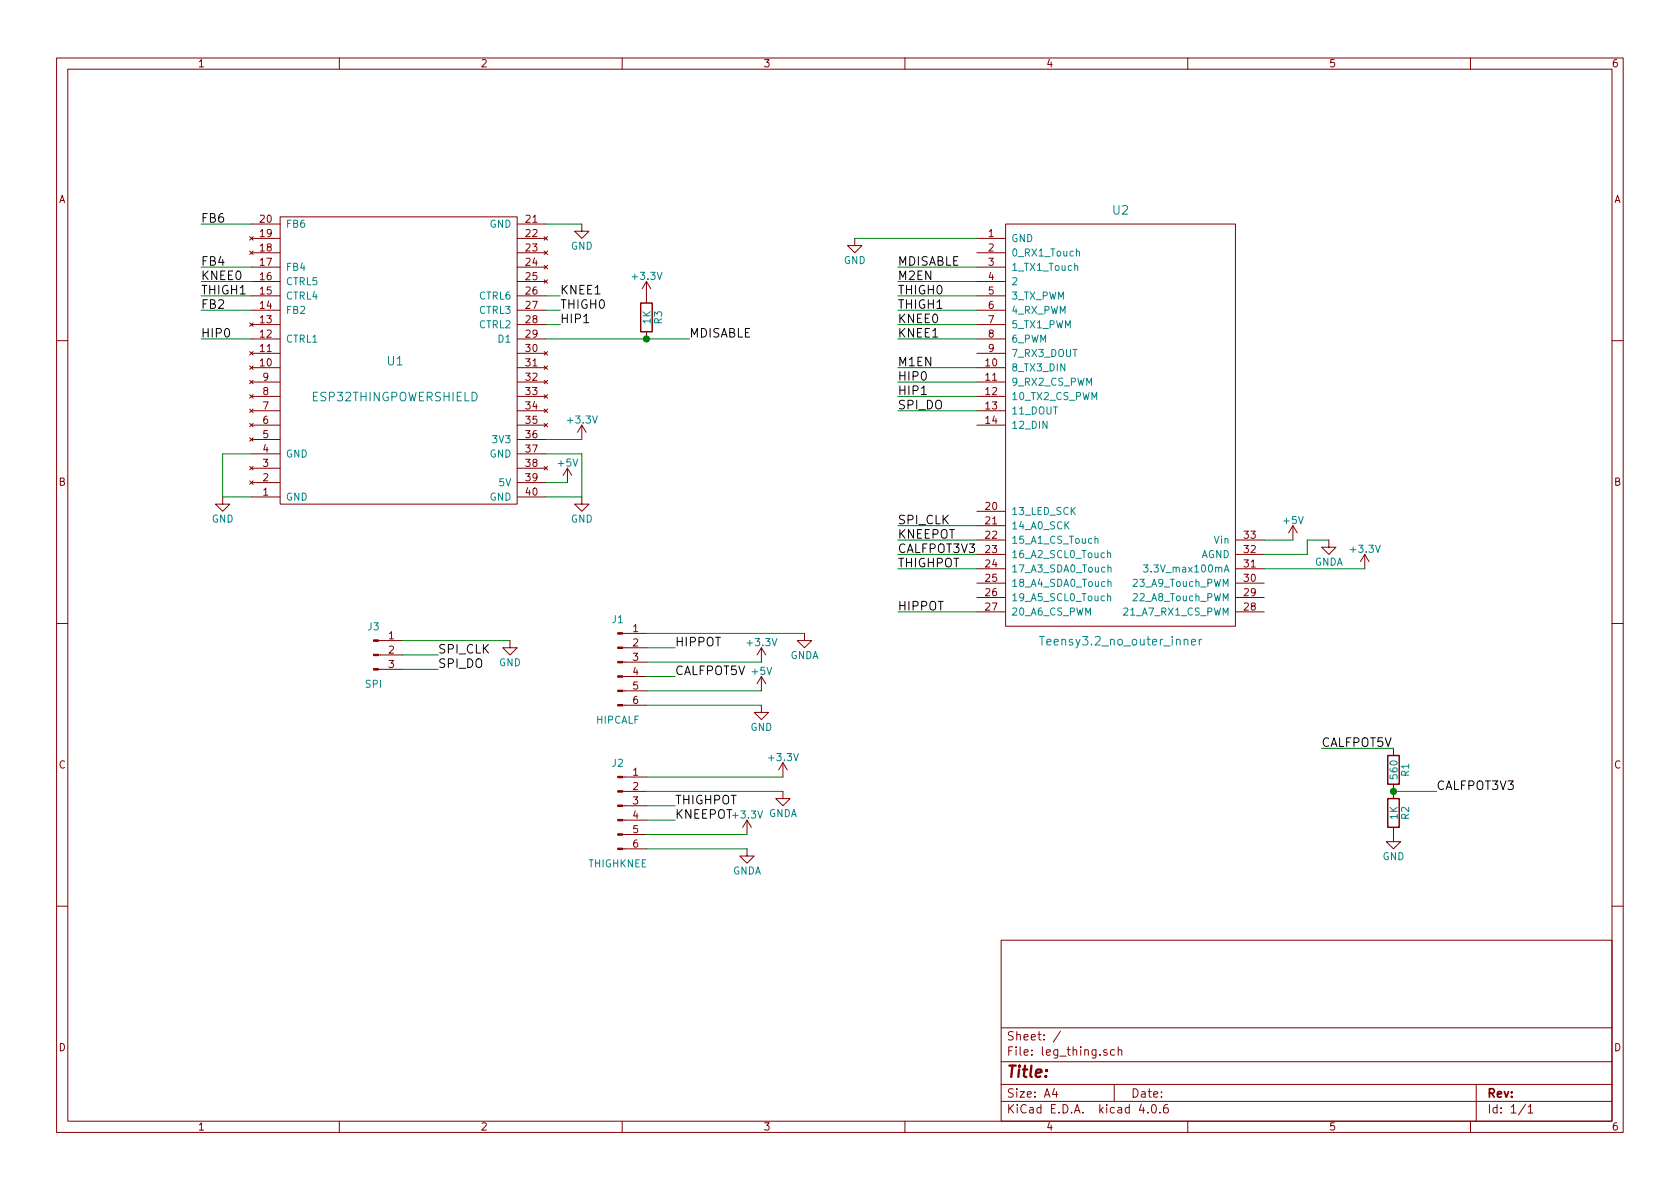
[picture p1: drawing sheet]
EESchema Schematic File Version 2
LIBS:power
LIBS:device
LIBS:transistors
LIBS:conn
LIBS:linear
LIBS:regul
LIBS:74xx
LIBS:cmos4000
LIBS:adc-dac
LIBS:memory
LIBS:xilinx
LIBS:microcontrollers
LIBS:dsp
LIBS:microchip
LIBS:analog_switches
LIBS:motorola
LIBS:texas
LIBS:intel
LIBS:audio
LIBS:interface
LIBS:digital-audio
LIBS:philips
LIBS:display
LIBS:cypress
LIBS:siliconi
LIBS:opto
LIBS:atmel
LIBS:contrib
LIBS:valves
LIBS:leg_thing
LIBS:teensy
LIBS:leg_thing-cache
EELAYER 25 0
EELAYER END
$Descr A4 11693 8268
encoding utf-8
Sheet 1 1
Title ""
Date ""
Rev ""
Comp ""
Comment1 ""
Comment2 ""
Comment3 ""
Comment4 ""
$EndDescr
$Comp
L GND #PWR01
U 1 1
P 4050 1550
F 0 "#PWR01" H 4050 1300 50  0001 C CNN
F 1 "GND" H 4050 1400 50  0000 C CNN
F 2 "" H 4050 1550 50  0001 C CNN
F 3 "" H 4050 1550 50  0001 C CNN
	1    4050 1550
	1    0    0    -1  
$EndComp
$Comp
L GND #PWR02
U 1 1
P 1550 3450
F 0 "#PWR02" H 1550 3200 50  0001 C CNN
F 1 "GND" H 1550 3300 50  0000 C CNN
F 2 "" H 1550 3450 50  0001 C CNN
F 3 "" H 1550 3450 50  0001 C CNN
	1    1550 3450
	1    0    0    -1  
$EndComp
$Comp
L +5V #PWR03
U 1 1
P 3950 3350
F 0 "#PWR03" H 3950 3200 50  0001 C CNN
F 1 "+5V" H 3950 3490 50  0000 C CNN
F 2 "" H 3950 3350 50  0001 C CNN
F 3 "" H 3950 3350 50  0001 C CNN
	1    3950 3350
	1    0    0    -1  
$EndComp
$Comp
L +3.3V #PWR04
U 1 1
P 4050 3050
F 0 "#PWR04" H 4050 2900 50  0001 C CNN
F 1 "+3.3V" H 4050 3190 50  0000 C CNN
F 2 "" H 4050 3050 50  0001 C CNN
F 3 "" H 4050 3050 50  0001 C CNN
	1    4050 3050
	1    0    0    -1  
$EndComp
$Comp
L ESP32THINGPOWERSHIELD U1
U 1 1
P 2750 2500
F 0 "U1" H 2750 2500 60  0000 C CNN
F 1 "ESP32THINGPOWERSHIELD" H 2750 2250 60  0000 C CNN
F 2 "leg_thing:ESP32THINGPOWERSHIELD" H 2750 2600 60  0001 C CNN
F 3 "" H 2750 2600 60  0001 C CNN
	1    2750 2500
	1    0    0    -1  
$EndComp
$Comp
L Teensy3.2_no_outer_inner U2
U 1 1
P 7800 2950
F 0 "U2" H 7800 4450 60  0000 C CNN
F 1 "Teensy3.2_no_outer_inner" H 7800 1450 60  0000 C CNN
F 2 "teensy:Teensy30_31_32_LC_NO_INNER_OUTER" H 7800 2150 60  0001 C CNN
F 3 "" H 7800 2150 60  0000 C CNN
	1    7800 2950
	1    0    0    -1  
$EndComp
$Comp
L GND #PWR05
U 1 1
P 4050 3450
F 0 "#PWR05" H 4050 3200 50  0001 C CNN
F 1 "GND" H 4050 3300 50  0000 C CNN
F 2 "" H 4050 3450 50  0001 C CNN
F 3 "" H 4050 3450 50  0001 C CNN
	1    4050 3450
	1    0    0    -1  
$EndComp
Wire Wire Line
	3800 1550 4050 1550
Wire Wire Line
	3800 3450 4050 3450
Wire Wire Line
	3800 3150 4050 3150
Wire Wire Line
	4050 3150 4050 3450
Wire Wire Line
	1750 3450 1550 3450
Wire Wire Line
	1750 3150 1550 3150
Wire Wire Line
	1550 3150 1550 3450
Wire Wire Line
	3800 3350 3950 3350
Wire Wire Line
	3800 3050 4050 3050
Wire Wire Line
	3800 2350 4800 2350
Wire Wire Line
	3800 2250 3900 2250
Wire Wire Line
	3800 2150 3900 2150
Wire Wire Line
	3800 2050 3900 2050
Wire Wire Line
	1750 1950 1400 1950
Wire Wire Line
	1750 2050 1400 2050
Wire Wire Line
	1750 2150 1400 2150
Wire Wire Line
	1750 1850 1400 1850
Wire Wire Line
	1750 1550 1400 1550
Wire Wire Line
	1750 2350 1400 2350
Text Label 1400 2350 0    60   ~ 0
HIP0
Text Label 1400 2150 0    60   ~ 0
FB2
Text Label 1400 2050 0    60   ~ 0
THIGH1
Text Label 1400 1950 0    60   ~ 0
KNEE0
Text Label 1400 1850 0    60   ~ 0
FB4
Text Label 1400 1550 0    60   ~ 0
FB6
Text Label 3900 2050 0    60   ~ 0
KNEE1
Text Label 3900 2150 0    60   ~ 0
THIGH0
Text Label 3900 2250 0    60   ~ 0
HIP1
Text Label 4800 2350 0    60   ~ 0
MDISABLE
$Comp
L GND #PWR06
U 1 1
P 5950 1650
F 0 "#PWR06" H 5950 1400 50  0001 C CNN
F 1 "GND" H 5950 1500 50  0000 C CNN
F 2 "" H 5950 1650 50  0001 C CNN
F 3 "" H 5950 1650 50  0001 C CNN
	1    5950 1650
	1    0    0    -1  
$EndComp
Wire Wire Line
	6800 1650 5950 1650
$Comp
L +5V #PWR07
U 1 1
P 9000 3750
F 0 "#PWR07" H 9000 3600 50  0001 C CNN
F 1 "+5V" H 9000 3890 50  0000 C CNN
F 2 "" H 9000 3750 50  0001 C CNN
F 3 "" H 9000 3750 50  0001 C CNN
	1    9000 3750
	1    0    0    -1  
$EndComp
$Comp
L +3.3V #PWR08
U 1 1
P 9500 3950
F 0 "#PWR08" H 9500 3800 50  0001 C CNN
F 1 "+3.3V" H 9500 4090 50  0000 C CNN
F 2 "" H 9500 3950 50  0001 C CNN
F 3 "" H 9500 3950 50  0001 C CNN
	1    9500 3950
	1    0    0    -1  
$EndComp
Wire Wire Line
	8800 3750 9000 3750
Wire Wire Line
	8800 3950 9500 3950
$Comp
L GNDA #PWR09
U 1 1
P 9250 3750
F 0 "#PWR09" H 9250 3500 50  0001 C CNN
F 1 "GNDA" H 9250 3600 50  0000 C CNN
F 2 "" H 9250 3750 50  0001 C CNN
F 3 "" H 9250 3750 50  0001 C CNN
	1    9250 3750
	1    0    0    -1  
$EndComp
Wire Wire Line
	8800 3850 9100 3850
Wire Wire Line
	9100 3850 9100 3750
Wire Wire Line
	9100 3750 9250 3750
Wire Wire Line
	6800 1850 6250 1850
Text Label 6250 1850 0    60   ~ 0
MDISABLE
Wire Wire Line
	6800 1950 6250 1950
Text Label 6250 1950 0    60   ~ 0
M2EN
Wire Wire Line
	6800 2050 6250 2050
Text Label 6250 2050 0    60   ~ 0
THIGH0
Wire Wire Line
	6800 2150 6250 2150
Text Label 6250 2150 0    60   ~ 0
THIGH1
Wire Wire Line
	6800 2250 6250 2250
Wire Wire Line
	6800 2350 6250 2350
Text Label 6250 2250 0    60   ~ 0
KNEE0
Text Label 6250 2350 0    60   ~ 0
KNEE1
Wire Wire Line
	6800 2550 6250 2550
Text Label 6250 2550 0    60   ~ 0
M1EN
Wire Wire Line
	6800 2650 6250 2650
Text Label 6250 2650 0    60   ~ 0
HIP0
Wire Wire Line
	6800 2750 6250 2750
Text Label 6250 2750 0    60   ~ 0
HIP1
Wire Wire Line
	6800 3750 6250 3750
Wire Wire Line
	6800 3850 6250 3850
Wire Wire Line
	6800 3950 6250 3950
Text Label 6250 3750 0    60   ~ 0
KNEEPOT
Text Label 6250 3850 0    60   ~ 0
CALFPOT3V3
Text Label 6250 3950 0    60   ~ 0
THIGHPOT
Wire Wire Line
	6800 4250 6250 4250
Text Label 6250 4250 0    60   ~ 0
HIPPOT
$Comp
L R R1
U 1 1
P 9700 5350
F 0 "R1" V 9780 5350 50  0000 C CNN
F 1 "560" V 9700 5350 50  0000 C CNN
F 2 "Resistors_THT:R_Axial_DIN0207_L6.3mm_D2.5mm_P10.16mm_Horizontal" V 9630 5350 50  0001 C CNN
F 3 "" H 9700 5350 50  0001 C CNN
	1    9700 5350
	1    0    0    -1  
$EndComp
$Comp
L R R2
U 1 1
P 9700 5650
F 0 "R2" V 9780 5650 50  0000 C CNN
F 1 "1K" V 9700 5650 50  0000 C CNN
F 2 "Resistors_THT:R_Axial_DIN0207_L6.3mm_D2.5mm_P10.16mm_Horizontal" V 9630 5650 50  0001 C CNN
F 3 "" H 9700 5650 50  0001 C CNN
	1    9700 5650
	1    0    0    -1  
$EndComp
Connection ~ 9700 5500
Wire Wire Line
	9700 5500 10000 5500
Wire Wire Line
	9700 5200 9200 5200
Text Label 10000 5500 0    60   ~ 0
CALFPOT3V3
Text Label 9200 5200 0    60   ~ 0
CALFPOT5V
$Comp
L GND #PWR010
U 1 1
P 9700 5800
F 0 "#PWR010" H 9700 5550 50  0001 C CNN
F 1 "GND" H 9700 5650 50  0000 C CNN
F 2 "" H 9700 5800 50  0001 C CNN
F 3 "" H 9700 5800 50  0001 C CNN
	1    9700 5800
	1    0    0    -1  
$EndComp
$Comp
L Conn_01x06_Male J1
U 1 1
P 4300 4600
F 0 "J1" H 4300 4900 50  0000 C CNN
F 1 "HIPCALF" H 4300 4200 50  0000 C CNN
F 2 "leg_thing:MOLEX6PIN" H 4300 4600 50  0001 C CNN
F 3 "" H 4300 4600 50  0001 C CNN
	1    4300 4600
	1    0    0    -1  
$EndComp
$Comp
L Conn_01x06_Male J2
U 1 1
P 4300 5600
F 0 "J2" H 4300 5900 50  0000 C CNN
F 1 "THIGHKNEE" H 4300 5200 50  0000 C CNN
F 2 "leg_thing:MOLEX6PIN" H 4300 5600 50  0001 C CNN
F 3 "" H 4300 5600 50  0001 C CNN
	1    4300 5600
	1    0    0    -1  
$EndComp
Wire Wire Line
	4500 4400 5600 4400
Wire Wire Line
	4500 4500 4700 4500
Wire Wire Line
	4500 4600 5300 4600
Wire Wire Line
	4500 4700 4700 4700
Wire Wire Line
	4500 4800 5300 4800
Wire Wire Line
	4500 4900 5300 4900
Wire Wire Line
	4500 5400 5450 5400
Wire Wire Line
	4500 5500 5450 5500
Wire Wire Line
	4500 5600 4700 5600
Wire Wire Line
	4500 5700 4700 5700
Wire Wire Line
	4500 5800 5200 5800
Wire Wire Line
	4500 5900 5200 5900
Text Label 4700 4500 0    60   ~ 0
HIPPOT
Text Label 4700 4700 0    60   ~ 0
CALFPOT5V
$Comp
L +5V #PWR011
U 1 1
P 5300 4800
F 0 "#PWR011" H 5300 4650 50  0001 C CNN
F 1 "+5V" H 5300 4940 50  0000 C CNN
F 2 "" H 5300 4800 50  0001 C CNN
F 3 "" H 5300 4800 50  0001 C CNN
	1    5300 4800
	1    0    0    -1  
$EndComp
$Comp
L +3.3V #PWR012
U 1 1
P 5300 4600
F 0 "#PWR012" H 5300 4450 50  0001 C CNN
F 1 "+3.3V" H 5300 4740 50  0000 C CNN
F 2 "" H 5300 4600 50  0001 C CNN
F 3 "" H 5300 4600 50  0001 C CNN
	1    5300 4600
	1    0    0    -1  
$EndComp
$Comp
L GNDA #PWR013
U 1 1
P 5600 4400
F 0 "#PWR013" H 5600 4150 50  0001 C CNN
F 1 "GNDA" H 5600 4250 50  0000 C CNN
F 2 "" H 5600 4400 50  0001 C CNN
F 3 "" H 5600 4400 50  0001 C CNN
	1    5600 4400
	1    0    0    -1  
$EndComp
$Comp
L GND #PWR014
U 1 1
P 5300 4900
F 0 "#PWR014" H 5300 4650 50  0001 C CNN
F 1 "GND" H 5300 4750 50  0000 C CNN
F 2 "" H 5300 4900 50  0001 C CNN
F 3 "" H 5300 4900 50  0001 C CNN
	1    5300 4900
	1    0    0    -1  
$EndComp
Text Label 4700 5600 0    60   ~ 0
THIGHPOT
Text Label 4700 5700 0    60   ~ 0
KNEEPOT
$Comp
L +3.3V #PWR015
U 1 1
P 5200 5800
F 0 "#PWR015" H 5200 5650 50  0001 C CNN
F 1 "+3.3V" H 5200 5940 50  0000 C CNN
F 2 "" H 5200 5800 50  0001 C CNN
F 3 "" H 5200 5800 50  0001 C CNN
	1    5200 5800
	1    0    0    -1  
$EndComp
$Comp
L GNDA #PWR016
U 1 1
P 5200 5900
F 0 "#PWR016" H 5200 5650 50  0001 C CNN
F 1 "GNDA" H 5200 5750 50  0000 C CNN
F 2 "" H 5200 5900 50  0001 C CNN
F 3 "" H 5200 5900 50  0001 C CNN
	1    5200 5900
	1    0    0    -1  
$EndComp
$Comp
L GNDA #PWR017
U 1 1
P 5450 5500
F 0 "#PWR017" H 5450 5250 50  0001 C CNN
F 1 "GNDA" H 5450 5350 50  0000 C CNN
F 2 "" H 5450 5500 50  0001 C CNN
F 3 "" H 5450 5500 50  0001 C CNN
	1    5450 5500
	1    0    0    -1  
$EndComp
$Comp
L +3.3V #PWR018
U 1 1
P 5450 5400
F 0 "#PWR018" H 5450 5250 50  0001 C CNN
F 1 "+3.3V" H 5450 5540 50  0000 C CNN
F 2 "" H 5450 5400 50  0001 C CNN
F 3 "" H 5450 5400 50  0001 C CNN
	1    5450 5400
	1    0    0    -1  
$EndComp
$Comp
L Conn_01x03_Male J3
U 1 1
P 2600 4550
F 0 "J3" H 2600 4750 50  0000 C CNN
F 1 "SPI" H 2600 4350 50  0000 C CNN
F 2 "Pin_Headers:Pin_Header_Straight_1x03_Pitch2.54mm" H 2600 4550 50  0001 C CNN
F 3 "" H 2600 4550 50  0001 C CNN
	1    2600 4550
	1    0    0    -1  
$EndComp
Wire Wire Line
	2800 4450 3550 4450
Wire Wire Line
	2800 4550 3050 4550
Wire Wire Line
	2800 4650 3050 4650
Text Label 3050 4650 0    60   ~ 0
SPI_DO
Text Label 3050 4550 0    60   ~ 0
SPI_CLK
$Comp
L GND #PWR019
U 1 1
P 3550 4450
F 0 "#PWR019" H 3550 4200 50  0001 C CNN
F 1 "GND" H 3550 4300 50  0000 C CNN
F 2 "" H 3550 4450 50  0001 C CNN
F 3 "" H 3550 4450 50  0001 C CNN
	1    3550 4450
	1    0    0    -1  
$EndComp
Wire Wire Line
	6800 2850 6250 2850
Text Label 6250 2850 0    60   ~ 0
SPI_DO
Wire Wire Line
	6800 3650 6250 3650
Text Label 6250 3650 0    60   ~ 0
SPI_CLK
$Comp
L R R3
U 1 1
P 4500 2200
F 0 "R3" V 4580 2200 50  0000 C CNN
F 1 "1K" V 4500 2200 50  0000 C CNN
F 2 "Resistors_SMD:R_1206_HandSoldering" V 4430 2200 50  0001 C CNN
F 3 "" H 4500 2200 50  0001 C CNN
	1    4500 2200
	1    0    0    -1  
$EndComp
$Comp
L +3.3V #PWR020
U 1 1
P 4500 2050
F 0 "#PWR020" H 4500 1900 50  0001 C CNN
F 1 "+3.3V" H 4500 2190 50  0000 C CNN
F 2 "" H 4500 2050 50  0001 C CNN
F 3 "" H 4500 2050 50  0001 C CNN
	1    4500 2050
	1    0    0    -1  
$EndComp
Connection ~ 4500 2350
$EndSCHEMATC
